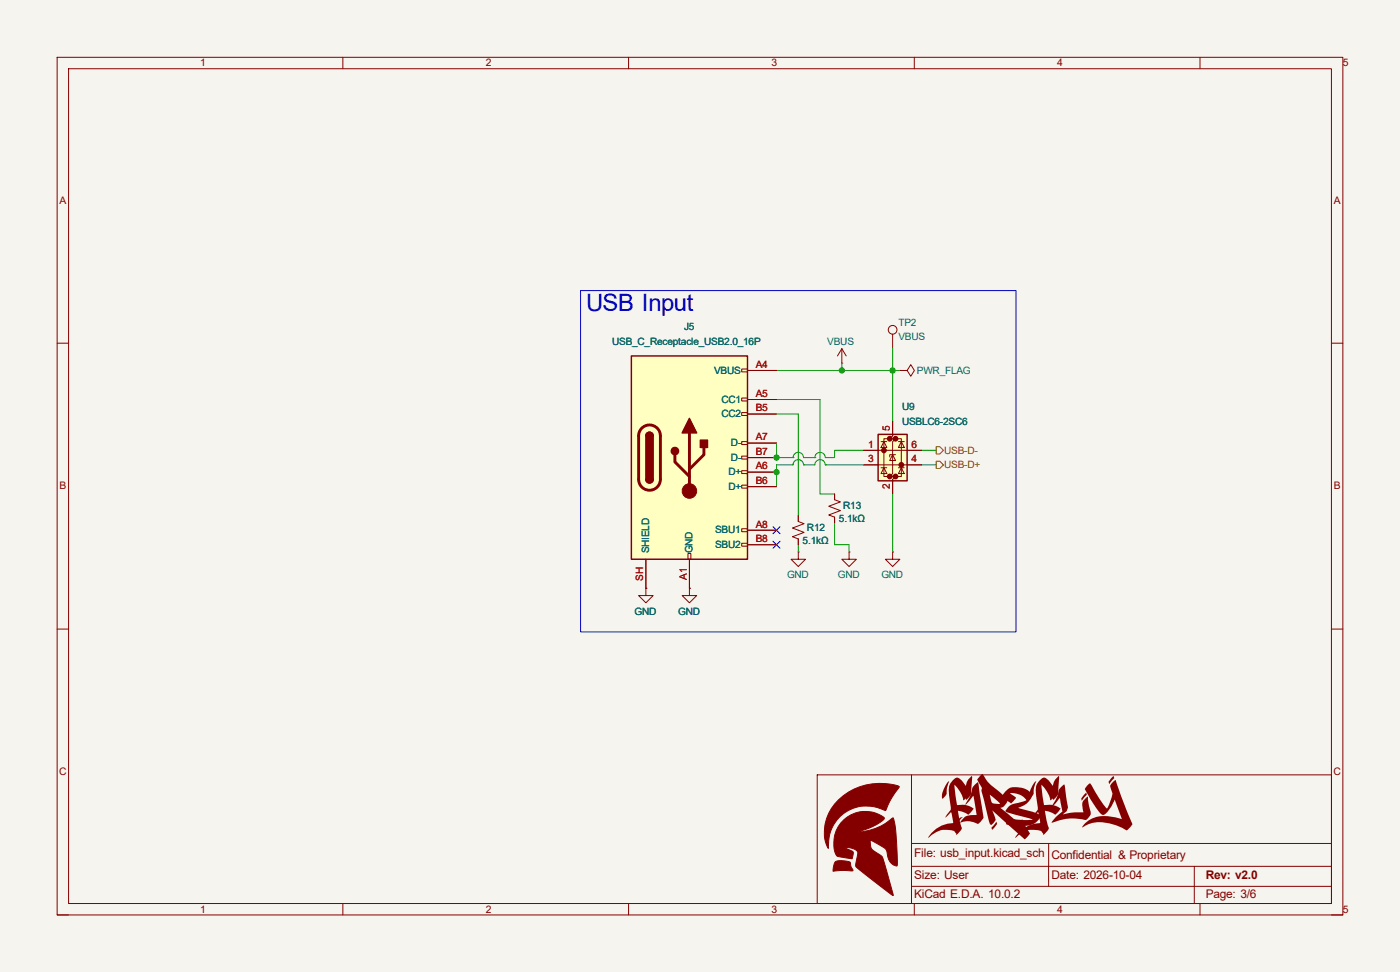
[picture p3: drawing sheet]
<svg xmlns="http://www.w3.org/2000/svg" width="245mm" height="170mm" viewBox="0 0 245 170" stroke-linecap="round" stroke-linejoin="round" font-family="sans-serif">
<path d="M0 0h245v170h-245z" fill="#f5f4ef" stroke="#f5f4ef" stroke-width=".17"/>
<g fill="none" stroke="#840000" stroke-width=".17">
<path d="M10 10h225v150h-225zM12 12h221v146h-221zM60 10v2M110 10v2M160 10v2M210 10v2M10 60h2M233 60h2M10 110h2M233 110h2M143 135.5h90v22.5h-90zM159.5 135.5v22.5"/>
<path d="M60 158v2M110 158v2M159.5 155h73.5M159.5 151.5h73.5M159.5 147.5h73.5M160 158v2M183.5 151.5v3.5M183.5 147.5v4M209 151.5v6.5M210 158v2M10 160h2M233 160h2"/>
</g>
<g fill="#840000" stroke="#840000" stroke-width=".17">
<path d="M147.7 143.4a5.3 5.3 0 0 1 7.1-.3 10.9 10.9 0 0 1-4.6 2.4 10 10 0 0 0 6.1-2.5 31.2 31.2 0 0 1 .6 8.5 2.22 2.22 0 0 1-1.7-2.4 1.7 1.7 0 0 0-1.2-1.2l-1.7-1 .1 1.2a4.6 4.6 0 0 0 1.9 1.6l.4 1.2 1.6 5.7-.3-.1a52.4 52.4 0 0 1-6.3-5.1l.3-1.3a1.03 1.03 0 0 0-.3-1.5 2.62 2.62 0 0 0-1.9-.3l1.1 .5a.58 .58 0 0 1 .3 .9l-.1 .5-1.8-.3a1.05 1.05 0 0 1-1.3-1.1 5.9 5.9 0 0 1 1.7-5.4z"/>
<path d="M146.2 150.7a4 4 0 0 1 2.6 .1l.1 .6 .4 .9-2.2-.1-1.3 .2a2.95 2.95 0 0 1 .4-1.7z"/>
<path d="M146.8 139.9a10.5 10.5 0 0 1 10.6-2.3l-.1 .1a17 17 0 0 0-2.4 4.1 6.8 6.8 0 0 0-9.9 6.6 7.1 7.1 0 0 1 1.8-8.5z"/>
</g>
<path d="M153.7 76h5v8.1h-5z" fill="#ffffc2"/>
<g fill="#840000" stroke="#840000" stroke-width=".51">
<circle cx="154.7" cy="78.8" r=".25"/>
<circle cx="155.7" cy="76.7" r=".25"/>
<circle cx="155.7" cy="83.3" r=".25"/>
<circle cx="156.7" cy="76.7" r=".25"/>
<circle cx="156.7" cy="83.3" r=".25"/>
<circle cx="157.7" cy="81.3" r=".25"/>
</g>
<g fill="none" stroke="#840000" stroke-width=".17">
<path d="M151.1 78.8h10.2M154.2 77.2h1M154.7 77.2l.5 1.1h-1zM155.7 76.7h-1v6.6h1M156.2 73.7v2.5l-.5 .5h1l-.5 .5v5.6l-.5 .5h1l-.5 .5v2.6M156.2 79.5l.5 1h-1zM156.7 79.5h-1v.4M156.7 76.7h1v6.6h-1M157.2 77.2h1M157.7 77.2l.5 1.1h-1zM139.7 96.5v1.3h1.3l-1.3 1.3-1.3-1.3h1.3M139.7 96.5h.1"/>
<path d="M151.1 81.3h10.2M154.2 81.8h1M154.7 81.8l.5 1h-1zM157.2 81.8h1M157.7 81.8l.5 1h-1z"/>
</g>
<path d="M153.7 76h5v8.1h-5z" fill="none" stroke="#840000" stroke-width=".25"/>
<path d="M110.5 62.3h20.3v35.5h-20.3z" fill="#ffffc2"/>
<g fill="none" stroke="#840000" stroke-width=".17">
<path d="M156.2 58.4v2.6M129.8 64.5h1v.5h-1zM129.8 69.6h1v.5h-1zM129.8 72.2h1v.5h-1zM129.8 77.2h1v.5h-1zM129.8 79.8h1v.5h-1zM130.8 64.8h5.1M130.8 69.9h5.1M130.8 77.5h5.1M130.8 72.4h5.1M147.3 63.5h.1M147.3 61l-.7 1.3"/>
<path d="M147.3 61l.8 1.3M147.3 61v2.5M151.1 78.8h2.6M156.2 73.7v2.5M157.5 64.8h1.2l.7-1 .6 1-.6 1-.7-1M157.5 64.8h.1M158.7 78.8h2.6M113 97.8v5.1M120.4 96.8h.5v1h-.5zM120.6 97.8v5.1M129.8 82.3h1v.5h-1zM129.8 84.9h1v.5h-1z"/>
<path d="M129.8 92.5h1v.5h-1zM129.8 95h1v.5h-1zM130.8 82.6h5.1M130.8 92.7h5.1M130.8 85.1h5.1M130.8 80h5.1M130.8 95.3h5.1M139.7 90.2v1l1 .4-2 .8 2 .7-2 .8 1 .4v1M146 86.4v1l1.1 .4-2.1 .7 2.1 .8-2.1 .8 1 .3v1.1M148.6 96.5v1.3h1.3l-1.3 1.3-1.3-1.3h1.3M148.6 96.5h.1M151.1 81.3h2.6"/>
<path d="M156.2 96.5v1.3h1.3l-1.3 1.3-1.3-1.3h1.3M156.2 96.5h.1M156.2 83.8v2.6M158.7 81.3h2.6M113 102.9v1.3h1.3l-1.3 1.2-1.2-1.2h1.2M113 102.9h.1M120.6 102.9v1.3h1.3l-1.3 1.2-1.2-1.2h1.2M120.6 102.9h.1"/>
<circle cx="156.2" cy="57.7" r=".76"/>
</g>
<path d="M110.5 62.3h20.3v35.5h-20.3zM113 76.2a.64 .64 0 0 1 .7-.6 .64 .64 0 0 1 .6 .6M113 83.8a.64 .64 0 0 0 .7 .7 .64 .64 0 0 0 .6-.7" fill="none" stroke="#840000" stroke-width=".25"/>
<path d="M112.3 74.9a1.9 1.9 0 0 1 2.1-.4 1.9 1.9 0 0 1 1.2 1.7v7.6a1.91 1.91 0 0 1-1.9 1.9 1.91 1.91 0 0 1-1.9-1.9v-7.7l.1-.7zM118.1 79.5v1.3l2.5 2.5M120.6 75.7v10.2M123.2 78.3v1.2l-2.6 2.6" fill="none" stroke="#840000" stroke-width=".51"/>
<g fill="#840000" stroke="#840000" stroke-width=".25">
<path d="M113 76.2h1.3v7.6h-1.3z"/>
<path d="M113.2 75.8a.64 .64 0 0 1 .7-.2 .64 .64 0 0 1 .4 .6h-1.3z"/>
<path d="M113 83.8h1.3a.64 .64 0 0 1-.6 .7 .64 .64 0 0 1-.7-.7z"/>
<path d="M120.6 73.2l1.3 2.5h-2.5z"/>
<path d="M122.6 77h1.2v1.3h-1.2z"/>
<circle cx="118.1" cy="78.9" r=".63"/>
</g>
<circle cx="120.6" cy="85.9" r="1.27" fill="#840000" stroke="#840000" stroke-width=".17"/>
<path d="M163.8 78.1h.7l.6 .7-.6 .6h-.7zM163.8 80.7h.7l.6 .6-.6 .6h-.7z" fill="none" stroke="#725600" stroke-width=".17"/>
<g fill="none" stroke="#009600" stroke-width=".17">
<path d="M135.9 72.4h3.8v17.8M135.9 64.8h21.6M135.9 69.9h7.6v16.5h2.5M135.9 77.5v2.5h2.9M147.3 63.5v1.3M151.1 78.8h-5.1v1.2h-1.6a.91 .91 0 0 0-.9-.9 .91 .91 0 0 0-.9 .9M156.2 61v12.7M161.3 78.8h2.5M138.8 80h.1M138.8 80a.91 .91 0 0 1 .9-.9 .91 .91 0 0 1 .9 .9h2M139.7 95.3v1.2M140.6 81.3h2a.91 .91 0 0 1 .9-.9 .91 .91 0 0 1 .9 .9"/>
<path d="M140.6 81.3h.1M140.6 81.3a.91 .91 0 0 0-.9-.9 .91 .91 0 0 0-.9 .9h-2.9v3.8M142.6 80h.1M144.4 81.3h.1M144.4 81.3h6.7M146 91.5v3.8h2.6v1.2M156.2 86.4v10.1M161.3 81.3h2.5"/>
</g>
<path d="M135.3 92.1l1.2 1.2M135.3 94.7l1.2 1.2M136.5 92.1l-1.2 1.2M136.5 94.7l-1.2 1.2" fill="none" stroke="#000084" stroke-width=".17"/>
<path d="M101.6 50.8h76.2v59.7h-76.2z" fill="none" stroke="#0000c2" stroke-width=".17"/>
<g fill="#009600" stroke="#009600" stroke-width=".17">
<circle cx="147.3" cy="64.8" r=".46"/>
<circle cx="156.2" cy="64.8" r=".46"/>
<circle cx="135.9" cy="80" r=".46"/>
<circle cx="135.9" cy="82.6" r=".46"/>
</g>
<g font-size="13.1" fill="#840000">
<text x="165.5" y="144.3">FIR</text>
<text x="175.3" y="144.3">3FLY</text>
</g>
<text font-size="4.2" fill="#0000c2" x="102.6" y="54.4">USB Input</text>
<g font-size="2.1" fill="#840000">
<text x="160" y="149.9">File: usb_input.kicad_sch</text>
<text x="160" y="153.8">Size: User</text>
<text x="184" y="153.8">Date: 2026-10-04</text>
<text x="184" y="150.2">Confidential &amp; Proprietary</text>
<text x="211" y="153.8">Rev: v2.0</text>
<text x="160" y="157.1">KiCad E.D.A. 10.0.2</text>
<text x="211" y="157.1">Page: 3/6</text>
</g>
<g font-size="1.8" fill="#840000">
<text x="35" y="11.6">1</text>
<text x="85" y="11.6">2</text>
<text x="135" y="11.6">3</text>
<text x="185" y="11.6">4</text>
<text x="235" y="11.6">5</text>
<text x="10.4" y="35.6">A</text>
<text x="233.4" y="35.6">A</text>
<text x="10.4" y="85.6">B</text>
<text x="233.4" y="85.6">B</text>
<text x="10.3" y="135.6">C</text>
<text x="233.3" y="135.6">C</text>
<text x="35" y="159.6">1</text>
<text x="85" y="159.6">2</text>
<text x="135" y="159.6">3</text>
<text x="185" y="159.6">4</text>
<text x="235" y="159.6">5</text>
</g>
<g font-size="1.8" fill="#006464">
<text x="119.7" y="57.7">J5</text>
<text x="157.2" y="57">TP2</text>
<text x="157.2" y="59.5">VBUS</text>
<text x="107.1" y="60.3">USB_C_Receptacle_USB2.0_16P</text>
<text x="125" y="65.4">VBUS</text>
<text x="144.8" y="60.3">VBUS</text>
<text x="160.5" y="65.4">PWR_FLAG</text>
<text x="126.2" y="70.4">CC1</text>
<text x="157.9" y="71.7">U9</text>
<text x="126.2" y="73">CC2</text>
<text x="157.9" y="74.2">USBLC6-2SC6</text>
<text x="127.5" y="83.1">D+</text>
<text x="127.9" y="78.1">D-</text>
<text x="127.9" y="80.6">D-</text>
<text x="127.5" y="85.7">D+</text>
<text x="147.6" y="89">R13</text>
<text x="125.2" y="93.3">SBU1</text>
<text x="125.2" y="95.8">SBU2</text>
<text x="140.5" y="95.1">5.1kΩ</text>
<text x="141.2" y="92.8">R12</text>
<text x="146.8" y="91.3">5.1kΩ</text>
<text x="113.6" y="96.8" transform="rotate(-90 113.6 96.8)">SHIELD</text>
<text x="121.2" y="96.8" transform="rotate(-90 121.2 96.8)">GND</text>
<text x="137.7" y="101.2">GND</text>
<text x="146.6" y="101.2">GND</text>
<text x="154.2" y="101.2">GND</text>
<text x="111.1" y="107.5">GND</text>
<text x="118.7" y="107.5">GND</text>
</g>
<g font-size="1.8" fill="#a90000">
<text x="132.3" y="64.3">A4</text>
<text x="132.3" y="69.4">A5</text>
<text x="132.3" y="71.9">B5</text>
<text x="132.3" y="77">A7</text>
<text x="155.7" y="75.4" transform="rotate(-90 155.7 75.4)">5</text>
<text x="132.3" y="82.1">A6</text>
<text x="132.3" y="79.6">B7</text>
<text x="151.9" y="78.3">1</text>
<text x="151.9" y="80.8">3</text>
<text x="159.5" y="80.8">4</text>
<text x="159.5" y="78.3">6</text>
<text x="132.3" y="84.6">B6</text>
<text x="155.7" y="85.6" transform="rotate(-90 155.7 85.6)">2</text>
<text x="132.3" y="92.3">A8</text>
<text x="132.3" y="94.8">B8</text>
<text x="112.6" y="101.6" transform="rotate(-90 112.6 101.6)">SH</text>
<text x="120.2" y="101.4" transform="rotate(-90 120.2 101.4)">A1</text>
</g>
<g font-size="1.8" fill="#725600">
<text x="165.2" y="81.9">USB-D+</text>
<text x="165.2" y="79.3">USB-D-</text>
</g>
</svg>
